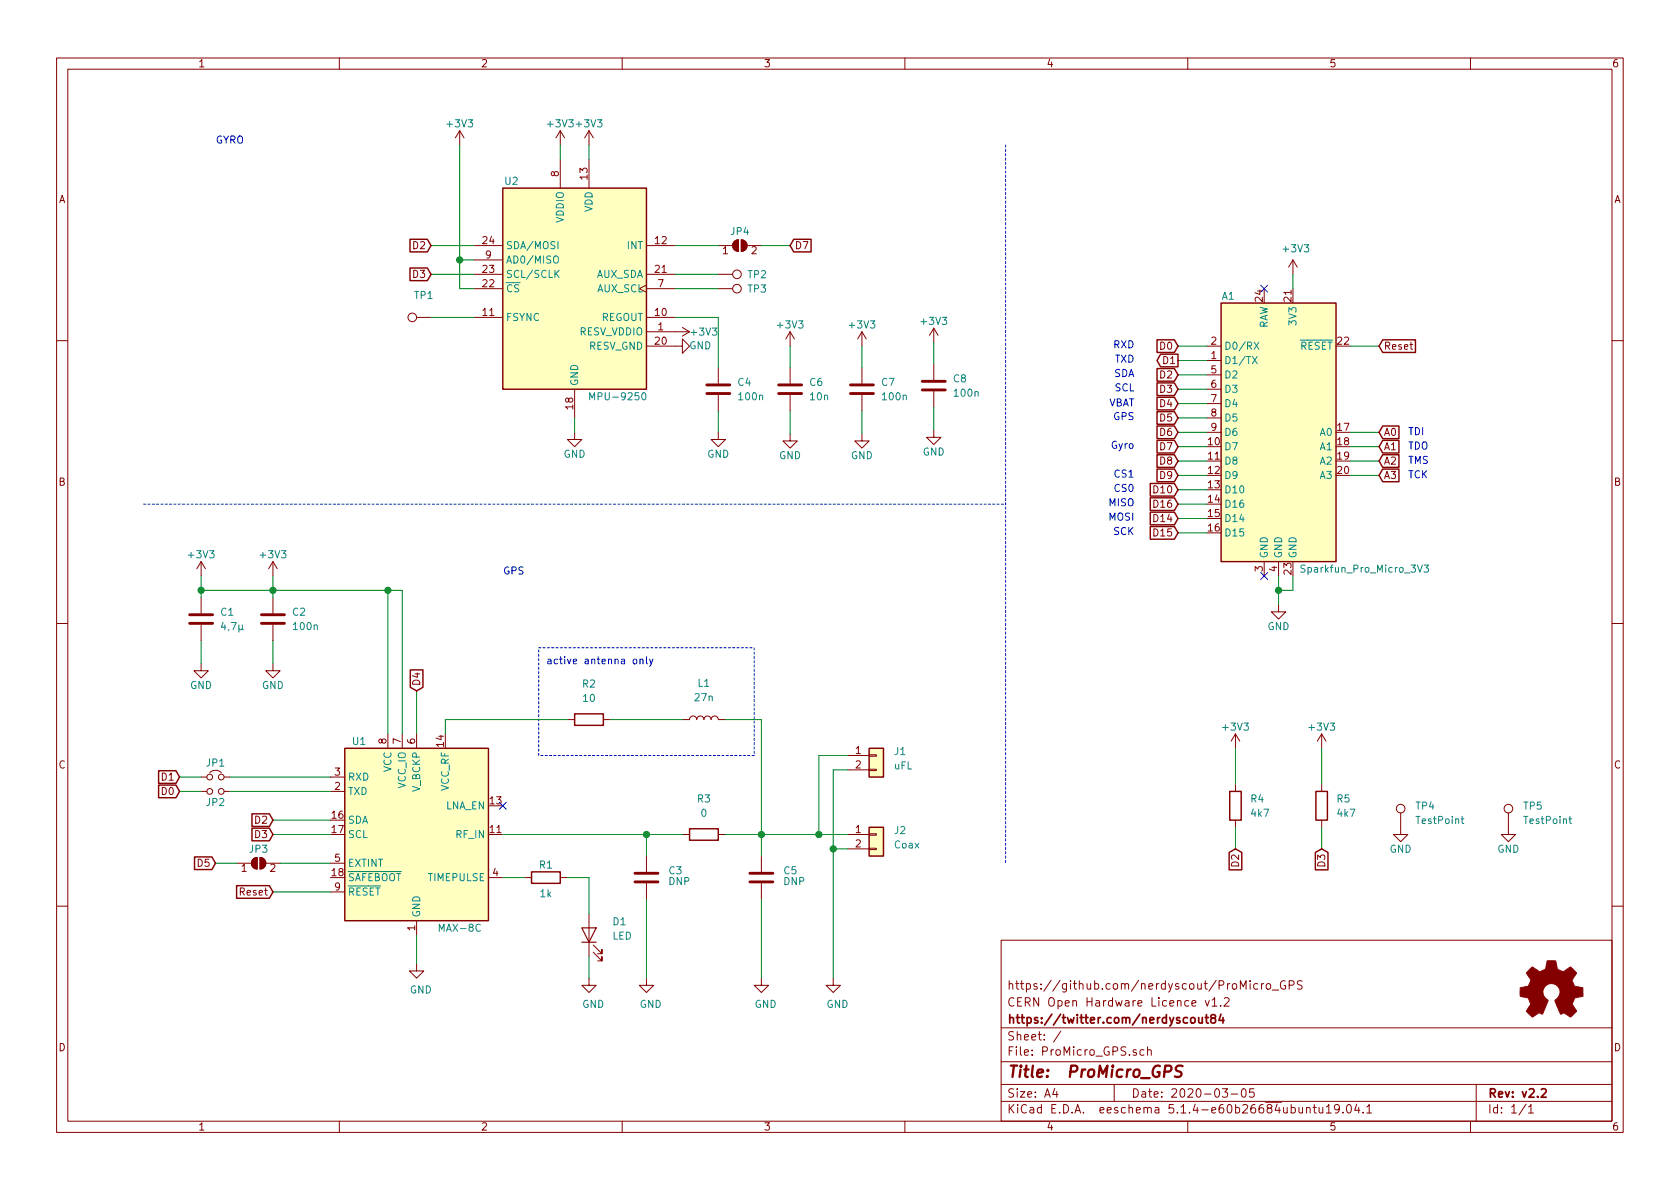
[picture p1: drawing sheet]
EESchema Schematic File Version 4
EELAYER 30 0
EELAYER END
$Descr A4 11693 8268
encoding utf-8
Sheet 1 1
Title " ProMicro_GPS"
Date "2020-03-05"
Rev "v2.2"
Comp "https://twitter.com/nerdyscout84"
Comment1 "CERN Open Hardware Licence v1.2"
Comment2 "https://github.com/nerdyscout/ProMicro_GPS"
Comment3 ""
Comment4 ""
$EndDescr
Connection ~ 1400 4100
Connection ~ 1900 4100
Connection ~ 2700 4100
Connection ~ 4500 5800
Connection ~ 5300 5800
Connection ~ 5700 5800
Connection ~ 5800 5900
NoConn ~ 3500 5600
Wire Wire Line
	1400 4100 1400 4150
Wire Wire Line
	1900 4100 1900 4150
Wire Wire Line
	1400 4000 1400 4100
Wire Wire Line
	1900 4000 1900 4100
Wire Wire Line
	2800 4100 2700 4100
Wire Wire Line
	3100 5100 3100 5000
Wire Wire Line
	5800 5900 5900 5900
Wire Wire Line
	5900 5350 5800 5350
Wire Wire Line
	1500 6000 1650 6000
Wire Wire Line
	3500 6100 3650 6100
Wire Wire Line
	4100 6100 3950 6100
Wire Wire Line
	4100 6650 4100 6800
Wire Wire Line
	4500 5800 4500 5950
Wire Wire Line
	5300 5950 5300 5800
Wire Wire Line
	1400 4450 1400 4610
Wire Wire Line
	1900 4450 1900 4610
Wire Wire Line
	2900 6500 2900 6700
Wire Wire Line
	5700 5800 5900 5800
Wire Wire Line
	5900 5250 5700 5250
Wire Wire Line
	4100 6350 4100 6100
Wire Wire Line
	4750 5800 4500 5800
Wire Wire Line
	5050 5000 5300 5000
Wire Wire Line
	5300 5800 5050 5800
Wire Wire Line
	2900 4800 2900 5100
Wire Wire Line
	1950 6000 2300 6000
Wire Wire Line
	1900 5700 2300 5700
Wire Wire Line
	1900 5800 2300 5800
Wire Wire Line
	1900 6200 2300 6200
Wire Wire Line
	5300 5800 5700 5800
Wire Wire Line
	1400 4100 1900 4100
Wire Wire Line
	4250 5000 4750 5000
Wire Wire Line
	4500 6250 4500 6800
Wire Wire Line
	5300 6250 5300 6800
Wire Wire Line
	5700 5250 5700 5800
Wire Wire Line
	5800 5350 5800 5900
Wire Wire Line
	2700 4100 1900 4100
Wire Wire Line
	5300 5000 5300 5800
Wire Wire Line
	3100 5000 3950 5000
Wire Wire Line
	5800 6800 5800 5900
Wire Wire Line
	2700 5100 2700 4100
Wire Wire Line
	2800 5100 2800 4100
Wire Wire Line
	3500 5800 4500 5800
Text GLabel 1500 6000 0    50   Input ~ 0
D5
Text GLabel 1250 5400 0    50   Input ~ 0
D1
Text GLabel 1250 5500 0    50   Input ~ 0
D0
Text GLabel 1900 5700 0    50   Input ~ 0
D2
Text GLabel 1900 5800 0    50   Input ~ 0
D3
Text GLabel 1900 6200 0    50   Input ~ 0
Reset
Text GLabel 2900 4800 1    50   Input ~ 0
D4
$Comp
L power:+3V3 #PWR01
U 1 1
P 1400 4000
F 0 "#PWR01" H 1400 3850 50  0001 C CNN
F 1 "+3V3" H 1400 4150 50  0000 C CNN
F 2 "" H 1400 4000 50  0001 C CNN
F 3 "" H 1400 4000 50  0001 C CNN
	1    1400 4000
	1    0    0    -1  
$EndComp
$Comp
L power:+3V3 #PWR03
U 1 1
P 1900 4000
F 0 "#PWR03" H 1900 3850 50  0001 C CNN
F 1 "+3V3" H 1900 4150 50  0000 C CNN
F 2 "" H 1900 4000 50  0001 C CNN
F 3 "" H 1900 4000 50  0001 C CNN
	1    1900 4000
	1    0    0    -1  
$EndComp
$Comp
L power:GND #PWR02
U 1 1
P 1400 4610
F 0 "#PWR02" H 1400 4360 50  0001 C CNN
F 1 "GND" H 1400 4460 50  0000 C CNN
F 2 "" H 1400 4610 50  0001 C CNN
F 3 "" H 1400 4610 50  0001 C CNN
	1    1400 4610
	1    0    0    -1  
$EndComp
$Comp
L power:GND #PWR04
U 1 1
P 1900 4610
F 0 "#PWR04" H 1900 4360 50  0001 C CNN
F 1 "GND" H 1900 4460 50  0000 C CNN
F 2 "" H 1900 4610 50  0001 C CNN
F 3 "" H 1900 4610 50  0001 C CNN
	1    1900 4610
	1    0    0    -1  
$EndComp
$Comp
L power:GND #PWR05
U 1 1
P 2900 6700
F 0 "#PWR05" H 2900 6450 50  0001 C CNN
F 1 "GND" H 2930 6520 50  0000 C CNN
F 2 "" H 2900 6700 50  0001 C CNN
F 3 "" H 2900 6700 50  0001 C CNN
	1    2900 6700
	1    0    0    -1  
$EndComp
$Comp
L power:GND #PWR010
U 1 1
P 4100 6800
F 0 "#PWR010" H 4100 6550 50  0001 C CNN
F 1 "GND" H 4130 6620 50  0000 C CNN
F 2 "" H 4100 6800 50  0001 C CNN
F 3 "" H 4100 6800 50  0001 C CNN
	1    4100 6800
	1    0    0    -1  
$EndComp
$Comp
L power:GND #PWR011
U 1 1
P 4500 6800
F 0 "#PWR011" H 4500 6550 50  0001 C CNN
F 1 "GND" H 4530 6620 50  0000 C CNN
F 2 "" H 4500 6800 50  0001 C CNN
F 3 "" H 4500 6800 50  0001 C CNN
	1    4500 6800
	1    0    0    -1  
$EndComp
$Comp
L power:GND #PWR015
U 1 1
P 5300 6800
F 0 "#PWR015" H 5300 6550 50  0001 C CNN
F 1 "GND" H 5330 6620 50  0000 C CNN
F 2 "" H 5300 6800 50  0001 C CNN
F 3 "" H 5300 6800 50  0001 C CNN
	1    5300 6800
	1    0    0    -1  
$EndComp
$Comp
L power:GND #PWR018
U 1 1
P 5800 6800
F 0 "#PWR018" H 5800 6550 50  0001 C CNN
F 1 "GND" H 5830 6620 50  0000 C CNN
F 2 "" H 5800 6800 50  0001 C CNN
F 3 "" H 5800 6800 50  0001 C CNN
	1    5800 6800
	1    0    0    -1  
$EndComp
$Comp
L Device:L L1
U 1 1
P 4900 5000
F 0 "L1" V 5150 5000 50  0000 C CNN
F 1 "27n" V 5050 5000 50  0000 C CNN
F 2 "Inductor_SMD:L_0402_1005Metric" H 4900 5000 50  0001 C CNN
F 3 "~" H 4900 5000 50  0001 C CNN
F 4 "DNP" H 4900 5000 50  0001 C CNN "variant"
	1    4900 5000
	0    -1   -1   0   
$EndComp
$Comp
L Device:R R1
U 1 1
P 3800 6100
F 0 "R1" V 3710 6100 50  0000 C CNN
F 1 "1k" V 3910 6100 50  0000 C CNN
F 2 "Resistor_SMD:R_0402_1005Metric" V 3730 6100 50  0001 C CNN
F 3 "~" H 3800 6100 50  0001 C CNN
F 4 "0402WGF1001TCE" H 3800 6100 50  0001 C CNN "manf#"
F 5 "C11702" H 3800 6100 50  0001 C CNN "LCSC#"
F 6 "GPS" H 3800 6100 50  0001 C CNN "variant"
	1    3800 6100
	0    1    1    0   
$EndComp
$Comp
L Device:R R2
U 1 1
P 4100 5000
F 0 "R2" V 3850 5000 50  0000 C CNN
F 1 "10" V 3950 5000 50  0000 C CNN
F 2 "Resistor_SMD:R_0402_1005Metric" V 4030 5000 50  0001 C CNN
F 3 "~" H 4100 5000 50  0001 C CNN
F 4 "DNP" H 4100 5000 50  0001 C CNN "variant"
	1    4100 5000
	0    1    1    0   
$EndComp
$Comp
L Device:R R3
U 1 1
P 4900 5800
F 0 "R3" V 4650 5800 50  0000 C CNN
F 1 "0" V 4750 5800 50  0000 C CNN
F 2 "Resistor_SMD:R_0402_1005Metric" V 4830 5800 50  0001 C CNN
F 3 "~" H 4900 5800 50  0001 C CNN
F 4 "0402WGF0000TCE" H 4900 5800 50  0001 C CNN "manf#"
F 5 "C17168" H 4900 5800 50  0001 C CNN "LCSC#"
F 6 "GPS" H 4900 5800 50  0001 C CNN "variant"
	1    4900 5800
	0    1    1    0   
$EndComp
$Comp
L Jumper:SolderJumper_2_Open JP3
U 1 1
P 1800 6000
F 0 "JP3" H 1800 6100 50  0000 C CNN
F 1 "SolderJumper_2_Open" H 1810 6150 50  0001 C CNN
F 2 "Jumper:SolderJumper-2_P1.3mm_Open_RoundedPad1.0x1.5mm" H 1800 6000 50  0001 C CNN
F 3 "~" H 1800 6000 50  0001 C CNN
F 4 "DNP" H 1800 6000 50  0001 C CNN "variant"
	1    1800 6000
	1    0    0    -1  
$EndComp
$Comp
L Device:LED D1
U 1 1
P 4100 6500
F 0 "D1" V 4190 6340 50  0000 R CNN
F 1 "LED" V 4090 6340 50  0000 R CNN
F 2 "LED_SMD:LED_0603_1608Metric" H 4100 6500 50  0001 C CNN
F 3 "~" H 4100 6500 50  0001 C CNN
F 4 "19-217/BHC-ZL1M2RY/3T" H 4100 6500 50  0001 C CNN "manf#"
F 5 "GPS" H 4100 6500 50  0001 C CNN "variant"
F 6 "C72041" H 4100 6500 50  0001 C CNN "LCSC#"
	1    4100 6500
	0    -1   -1   0   
$EndComp
$Comp
L Connector_Generic:Conn_01x02 J1
U 1 1
P 6100 5250
F 0 "J1" H 6220 5280 50  0000 L CNN
F 1 "uFL" H 6220 5180 50  0000 L CNN
F 2 "Connector_Coaxial:U.FL_Hirose_U.FL-R-SMT-1_Vertical" H 6100 5250 50  0001 C CNN
F 3 "~" H 6100 5250 50  0001 C CNN
F 4 "DNP" H 6100 5250 50  0001 C CNN "variant"
	1    6100 5250
	1    0    0    -1  
$EndComp
$Comp
L Connector_Generic:Conn_01x02 J2
U 1 1
P 6100 5800
F 0 "J2" H 6220 5830 50  0000 L CNN
F 1 "Coax" H 6220 5730 50  0000 L CNN
F 2 "Connector_Coaxial:SMA_Samtec_SMA-J-P-H-ST-EM1_EdgeMount" H 6100 5800 50  0001 C CNN
F 3 "~" H 6100 5800 50  0001 C CNN
F 4 "DNP" H 6100 5800 50  0001 C CNN "variant"
	1    6100 5800
	1    0    0    -1  
$EndComp
$Comp
L Device:C C1
U 1 1
P 1400 4300
F 0 "C1" H 1530 4350 50  0000 L CNN
F 1 "4,7µ" H 1530 4250 50  0000 L CNN
F 2 "Capacitor_SMD:C_0603_1608Metric" H 1438 4150 50  0001 C CNN
F 3 "~" H 1400 4300 50  0001 C CNN
F 4 "CL10A475KO8NNNC" H 1400 4300 50  0001 C CNN "manf#"
F 5 "C19666" H 1400 4300 50  0001 C CNN "LCSC#"
	1    1400 4300
	1    0    0    -1  
$EndComp
$Comp
L Device:C C3
U 1 1
P 4500 6100
F 0 "C3" H 4650 6150 50  0000 L CNN
F 1 "DNP" H 4650 6075 50  0000 L CNN
F 2 "Capacitor_SMD:C_0402_1005Metric" H 4538 5950 50  0001 C CNN
F 3 "~" H 4500 6100 50  0001 C CNN
F 4 "DNP" H 4500 6100 50  0001 C CNN "variant"
	1    4500 6100
	1    0    0    -1  
$EndComp
$Comp
L Device:C C5
U 1 1
P 5300 6100
F 0 "C5" H 5450 6150 50  0000 L CNN
F 1 "DNP" H 5450 6075 50  0000 L CNN
F 2 "Capacitor_SMD:C_0402_1005Metric" H 5338 5950 50  0001 C CNN
F 3 "~" H 5300 6100 50  0001 C CNN
F 4 "DNP" H 5300 6100 50  0001 C CNN "variant"
	1    5300 6100
	1    0    0    -1  
$EndComp
$Comp
L RF_GPS:MAX-8C U1
U 1 1
P 2900 5800
F 0 "U1" H 2500 6450 50  0000 C CNN
F 1 "MAX-8C" H 3200 5150 50  0000 C CNN
F 2 "RF_GPS:ublox_MAX" H 3300 5150 50  0001 C CNN
F 3 "https://www.u-blox.com/sites/default/files/MAX-8_DataSheet_%28UBX-16000093%29.pdf" H 2900 5800 50  0001 C CNN
F 4 "MAX-8C-0-10" H 2900 5800 50  0001 C CNN "manf#"
F 5 "GPS" H 2900 5800 50  0001 C CNN "variant"
	1    2900 5800
	1    0    0    -1  
$EndComp
Connection ~ 8900 4100
Wire Wire Line
	3200 2000 3300 2000
Wire Wire Line
	3900 1000 3900 1100
Wire Wire Line
	4000 2900 4000 3000
Wire Wire Line
	4100 1000 4100 1100
Wire Wire Line
	8900 4000 8900 4100
Wire Wire Line
	8900 4100 8900 4200
Wire Wire Line
	9000 1900 9000 2000
Wire Wire Line
	9000 4000 9000 4100
Wire Wire Line
	9000 4100 8900 4100
Wire Wire Line
	5500 2400 5500 2550
Wire Wire Line
	6000 2400 6000 2550
Wire Wire Line
	8600 5750 8600 5900
Wire Wire Line
	9200 5750 9200 5900
Wire Wire Line
	5500 2850 5500 3010
Wire Wire Line
	6000 2850 6000 3010
Wire Wire Line
	8200 2400 8400 2400
Wire Wire Line
	8200 2500 8400 2500
Wire Wire Line
	8200 2600 8400 2600
Wire Wire Line
	8200 2700 8400 2700
Wire Wire Line
	8200 2800 8400 2800
Wire Wire Line
	8200 2900 8400 2900
Wire Wire Line
	8200 3000 8400 3000
Wire Wire Line
	8200 3100 8400 3100
Wire Wire Line
	8200 3200 8400 3200
Wire Wire Line
	8200 3300 8400 3300
Wire Wire Line
	8200 3400 8400 3400
Wire Wire Line
	8200 3500 8400 3500
Wire Wire Line
	8200 3600 8400 3600
Wire Wire Line
	8200 3700 8400 3700
Wire Wire Line
	9400 2400 9600 2400
Wire Wire Line
	9400 3000 9600 3000
Wire Wire Line
	9400 3100 9600 3100
Wire Wire Line
	9400 3200 9600 3200
Wire Wire Line
	9400 3300 9600 3300
Wire Wire Line
	8600 5450 8600 5200
Wire Wire Line
	9200 5450 9200 5200
Wire Wire Line
	3000 1700 3300 1700
Wire Wire Line
	3000 1900 3300 1900
Wire Wire Line
	3000 2200 3300 2200
Wire Wire Line
	4700 1900 5000 1900
Wire Wire Line
	4700 2000 5000 2000
Wire Wire Line
	5000 2200 4700 2200
Wire Wire Line
	5000 2550 5000 2200
Wire Wire Line
	3200 1000 3200 1800
Wire Notes Line
	7000 1000 7000 6000
Wire Notes Line
	1000 3500 7000 3500
Text Notes 7900 2830 2    50   ~ 0
VBAT
Text Notes 9800 3030 0    50   ~ 0
TDI
Text Notes 9800 3130 0    50   ~ 0
TDO
Text Notes 9800 3230 0    50   ~ 0
TMS
Text Notes 9800 3330 0    50   ~ 0
TCK
Text GLabel 3000 1700 0    50   Input ~ 0
D2
Text GLabel 3000 1900 0    50   Input ~ 0
D3
Text GLabel 8200 2400 0    50   Input ~ 0
D0
Text GLabel 8200 2500 0    50   Output ~ 0
D1
Text GLabel 8200 2600 0    50   Input ~ 0
D2
Text GLabel 8200 2800 0    50   Input ~ 0
D4
Text GLabel 8200 2900 0    50   Input ~ 0
D5
Text GLabel 8200 3000 0    50   Input ~ 0
D6
Text GLabel 8200 3100 0    50   Input ~ 0
D7
Text GLabel 8200 3200 0    50   Input ~ 0
D8
Text GLabel 8200 3300 0    50   Input ~ 0
D9
Text GLabel 8200 3400 0    50   Input ~ 0
D10
Text GLabel 8200 3500 0    50   Input ~ 0
D16
Text GLabel 8200 3600 0    50   Input ~ 0
D14
Text GLabel 8200 3700 0    50   Input ~ 0
D15
Text GLabel 8600 5900 3    50   Input ~ 0
D2
Text GLabel 9200 5900 3    50   Input ~ 0
D3
Text GLabel 9600 2400 2    50   Input ~ 0
Reset
Text GLabel 9600 3000 2    50   Input ~ 0
A0
Text GLabel 9600 3100 2    50   Input ~ 0
A1
Text GLabel 9600 3200 2    50   Input ~ 0
A2
Text GLabel 9600 3300 2    50   Input ~ 0
A3
$Comp
L Connector:TestPoint TP1
U 1 1
P 3000 2200
F 0 "TP1" V 3150 2250 50  0000 C CNN
F 1 "FSYNC" V 3000 2420 50  0001 L CNN
F 2 "TestPoint:TestPoint_Pad_D1.0mm" H 3200 2200 50  0001 C CNN
F 3 "~" H 3200 2200 50  0001 C CNN
	1    3000 2200
	0    -1   -1   0   
$EndComp
$Comp
L Connector:TestPoint TP2
U 1 1
P 5000 1900
F 0 "TP2" V 5000 2100 50  0000 L CNN
F 1 "AUX_SDA" V 5000 2120 50  0001 L CNN
F 2 "TestPoint:TestPoint_Pad_D1.0mm" H 5200 1900 50  0001 C CNN
F 3 "~" H 5200 1900 50  0001 C CNN
	1    5000 1900
	0    1    1    0   
$EndComp
$Comp
L Connector:TestPoint TP3
U 1 1
P 5000 2000
F 0 "TP3" V 5000 2200 50  0000 L CNN
F 1 "AUX_SCL" V 5000 2220 50  0001 L CNN
F 2 "TestPoint:TestPoint_Pad_D1.0mm" H 5200 2000 50  0001 C CNN
F 3 "~" H 5200 2000 50  0001 C CNN
	1    5000 2000
	0    1    1    0   
$EndComp
$Comp
L power:+3V3 #PWR06
U 1 1
P 3200 1000
F 0 "#PWR06" H 3200 850 50  0001 C CNN
F 1 "+3V3" H 3200 1150 50  0000 C CNN
F 2 "" H 3200 1000 50  0001 C CNN
F 3 "" H 3200 1000 50  0001 C CNN
	1    3200 1000
	1    0    0    -1  
$EndComp
$Comp
L power:+3V3 #PWR07
U 1 1
P 3900 1000
F 0 "#PWR07" H 3900 850 50  0001 C CNN
F 1 "+3V3" H 3900 1150 50  0000 C CNN
F 2 "" H 3900 1000 50  0001 C CNN
F 3 "" H 3900 1000 50  0001 C CNN
	1    3900 1000
	1    0    0    -1  
$EndComp
$Comp
L power:+3V3 #PWR09
U 1 1
P 4100 1000
F 0 "#PWR09" H 4100 850 50  0001 C CNN
F 1 "+3V3" H 4100 1150 50  0000 C CNN
F 2 "" H 4100 1000 50  0001 C CNN
F 3 "" H 4100 1000 50  0001 C CNN
	1    4100 1000
	1    0    0    -1  
$EndComp
$Comp
L power:+3V3 #PWR016
U 1 1
P 5500 2400
F 0 "#PWR016" H 5500 2250 50  0001 C CNN
F 1 "+3V3" H 5500 2550 50  0000 C CNN
F 2 "" H 5500 2400 50  0001 C CNN
F 3 "" H 5500 2400 50  0001 C CNN
	1    5500 2400
	1    0    0    -1  
$EndComp
$Comp
L power:+3V3 #PWR019
U 1 1
P 6000 2400
F 0 "#PWR019" H 6000 2250 50  0001 C CNN
F 1 "+3V3" H 6000 2550 50  0000 C CNN
F 2 "" H 6000 2400 50  0001 C CNN
F 3 "" H 6000 2400 50  0001 C CNN
	1    6000 2400
	1    0    0    -1  
$EndComp
$Comp
L power:+3V3 #PWR023
U 1 1
P 8600 5200
F 0 "#PWR023" H 8600 5050 50  0001 C CNN
F 1 "+3V3" H 8600 5350 50  0000 C CNN
F 2 "" H 8600 5200 50  0001 C CNN
F 3 "" H 8600 5200 50  0001 C CNN
	1    8600 5200
	1    0    0    -1  
$EndComp
$Comp
L power:+3V3 #PWR025
U 1 1
P 9000 1900
F 0 "#PWR025" H 9000 1750 50  0001 C CNN
F 1 "+3V3" H 9020 2080 50  0000 C CNN
F 2 "" H 9000 1900 50  0001 C CNN
F 3 "" H 9000 1900 50  0001 C CNN
	1    9000 1900
	1    0    0    -1  
$EndComp
$Comp
L power:GND #PWR08
U 1 1
P 4000 3000
F 0 "#PWR08" H 4000 2750 50  0001 C CNN
F 1 "GND" H 4000 2850 50  0000 C CNN
F 2 "" H 4000 3000 50  0001 C CNN
F 3 "" H 4000 3000 50  0001 C CNN
	1    4000 3000
	1    0    0    -1  
$EndComp
$Comp
L power:GND #PWR013
U 1 1
P 4700 2400
F 0 "#PWR013" H 4700 2150 50  0001 C CNN
F 1 "GND" V 4700 2225 50  0000 C CNN
F 2 "" H 4700 2400 50  0001 C CNN
F 3 "" H 4700 2400 50  0001 C CNN
	1    4700 2400
	0    -1   -1   0   
$EndComp
$Comp
L power:GND #PWR017
U 1 1
P 5500 3010
F 0 "#PWR017" H 5500 2760 50  0001 C CNN
F 1 "GND" H 5500 2860 50  0000 C CNN
F 2 "" H 5500 3010 50  0001 C CNN
F 3 "" H 5500 3010 50  0001 C CNN
	1    5500 3010
	1    0    0    -1  
$EndComp
$Comp
L power:GND #PWR020
U 1 1
P 6000 3010
F 0 "#PWR020" H 6000 2760 50  0001 C CNN
F 1 "GND" H 6000 2860 50  0000 C CNN
F 2 "" H 6000 3010 50  0001 C CNN
F 3 "" H 6000 3010 50  0001 C CNN
	1    6000 3010
	1    0    0    -1  
$EndComp
$Comp
L power:GND #PWR024
U 1 1
P 8900 4200
F 0 "#PWR024" H 8900 3950 50  0001 C CNN
F 1 "GND" H 8900 4050 50  0000 C CNN
F 2 "" H 8900 4200 50  0001 C CNN
F 3 "" H 8900 4200 50  0001 C CNN
	1    8900 4200
	1    0    0    -1  
$EndComp
$Comp
L Device:R R5
U 1 1
P 9200 5600
F 0 "R5" H 9300 5650 50  0000 L CNN
F 1 "4k7" H 9300 5550 50  0000 L CNN
F 2 "Resistor_SMD:R_0402_1005Metric" V 9130 5600 50  0001 C CNN
F 3 "~" H 9200 5600 50  0001 C CNN
F 4 "DNP" H 9200 5600 50  0001 C CNN "variant"
F 5 "0402WGF4701TCE" H 9200 5600 50  0001 C CNN "manf#"
F 6 "C25900" H 9200 5600 50  0001 C CNN "LCSC#"
	1    9200 5600
	1    0    0    -1  
$EndComp
$Comp
L Device:C C4
U 1 1
P 5000 2700
F 0 "C4" H 5130 2750 50  0000 L CNN
F 1 "100n" H 5130 2650 50  0000 L CNN
F 2 "Capacitor_SMD:C_0402_1005Metric" H 5038 2550 50  0001 C CNN
F 3 "~" H 5000 2700 50  0001 C CNN
F 4 "CL05B104KO5NNNC" H 5000 2700 50  0001 C CNN "manf#"
F 5 "GYRO" H 5000 2700 50  0001 C CNN "variant"
F 6 "C1525" H 5000 2700 50  0001 C CNN "LCSC#"
	1    5000 2700
	1    0    0    -1  
$EndComp
$Comp
L Device:C C6
U 1 1
P 5500 2700
F 0 "C6" H 5630 2750 50  0000 L CNN
F 1 "10n" H 5630 2650 50  0000 L CNN
F 2 "Capacitor_SMD:C_0402_1005Metric" H 5538 2550 50  0001 C CNN
F 3 "~" H 5500 2700 50  0001 C CNN
F 4 "CL05B103KB5NNNC" H 5500 2700 50  0001 C CNN "manf#"
F 5 "GYRO" H 5500 2700 50  0001 C CNN "variant"
F 6 "C15195" H 5500 2700 50  0001 C CNN "LCSC#"
	1    5500 2700
	1    0    0    -1  
$EndComp
$Comp
L Graphic:Logo_Open_Hardware_Small LOGO1
U 1 1
P 10800 6900
F 0 "LOGO1" H 10800 7175 50  0001 C CNN
F 1 "Logo_Open_Hardware_Small" H 10800 6675 50  0001 C CNN
F 2 "Symbol:OSHW-Logo2_9.8x8mm_SilkScreen" H 10800 6900 50  0001 C CNN
F 3 "~" H 10800 6900 50  0001 C CNN
	1    10800 6900
	1    0    0    -1  
$EndComp
$Comp
L MCU_Module:Sparkfun_Pro_Micro_3V3 A1
U 1 1
P 8900 3000
F 0 "A1" H 8550 3950 50  0000 C CNN
F 1 "Sparkfun_Pro_Micro_3V3" H 9500 2050 50  0000 C CNN
F 2 "Module:Sparkfun_Pro_Micro" H 8900 3000 50  0001 C CIN
F 3 "https://www.sparkfun.com/products/12587" H 8900 2000 50  0001 C CNN
F 4 "DNP" H 8900 3000 50  0001 C CNN "variant"
	1    8900 3000
	1    0    0    -1  
$EndComp
$Comp
L power:+3V3 #PWR026
U 1 1
P 9200 5200
F 0 "#PWR026" H 9200 5050 50  0001 C CNN
F 1 "+3V3" H 9200 5350 50  0000 C CNN
F 2 "" H 9200 5200 50  0001 C CNN
F 3 "" H 9200 5200 50  0001 C CNN
	1    9200 5200
	1    0    0    -1  
$EndComp
Text GLabel 8200 2700 0    50   Input ~ 0
D3
Text Notes 7900 2725 2    50   ~ 0
SCL
Text Notes 7900 2625 2    50   ~ 0
SDA
Text Notes 7900 2525 2    50   ~ 0
TXD
Text Notes 7900 2425 2    50   ~ 0
RXD
Text Notes 7900 3725 2    50   ~ 0
SCK
Text Notes 7900 3625 2    50   ~ 0
MOSI
Text Notes 7900 3525 2    50   ~ 0
MISO
Text Notes 7900 3425 2    50   ~ 0
CS0
Text Notes 7900 3325 2    50   ~ 0
CS1
Wire Wire Line
	3300 1800 3200 1800
Connection ~ 3200 1800
Wire Wire Line
	3200 1800 3200 2000
NoConn ~ 8800 2000
NoConn ~ 8800 4000
$Comp
L Sensor_Motion:MPU-9250 U2
U 1 1
P 4000 2000
F 0 "U2" H 3560 2750 50  0000 C CNN
F 1 "MPU-9250" H 4300 1250 50  0000 C CNN
F 2 "Sensor_Motion:InvenSense_QFN-24_3x3mm_P0.4mm" H 4000 1000 50  0001 C CNN
F 3 "https://store.invensense.com/datasheets/invensense/MPU9250REV1.0.pdf" H 4000 1850 50  0001 C CNN
F 4 "MPU-9250" H 4000 2000 50  0001 C CNN "manf#"
F 5 "GYRO" H 4000 2000 50  0001 C CNN "variant"
F 6 "C71459" H 4000 2000 50  0001 C CNN "LCSC#"
	1    4000 2000
	1    0    0    -1  
$EndComp
Text GLabel 5500 1700 2    50   Input ~ 0
D7
Wire Wire Line
	4700 1700 5000 1700
Text Notes 7900 3125 2    50   ~ 0
Gyro
$Comp
L Jumper:SolderJumper_2_Open JP4
U 1 1
P 5150 1700
F 0 "JP4" H 5150 1800 50  0000 C CNN
F 1 "SolderJumper_2_Open" H 5160 1850 50  0001 C CNN
F 2 "Jumper:SolderJumper-2_P1.3mm_Open_RoundedPad1.0x1.5mm" H 5150 1700 50  0001 C CNN
F 3 "~" H 5150 1700 50  0001 C CNN
F 4 "DNP" H 5150 1700 50  0001 C CNN "variant"
	1    5150 1700
	1    0    0    -1  
$EndComp
Wire Wire Line
	5500 1700 5300 1700
Wire Wire Line
	6500 2375 6500 2525
Wire Wire Line
	6500 2825 6500 2985
$Comp
L power:+3V3 #PWR021
U 1 1
P 6500 2375
F 0 "#PWR021" H 6500 2225 50  0001 C CNN
F 1 "+3V3" H 6500 2525 50  0000 C CNN
F 2 "" H 6500 2375 50  0001 C CNN
F 3 "" H 6500 2375 50  0001 C CNN
	1    6500 2375
	1    0    0    -1  
$EndComp
$Comp
L power:GND #PWR022
U 1 1
P 6500 2985
F 0 "#PWR022" H 6500 2735 50  0001 C CNN
F 1 "GND" H 6500 2835 50  0000 C CNN
F 2 "" H 6500 2985 50  0001 C CNN
F 3 "" H 6500 2985 50  0001 C CNN
	1    6500 2985
	1    0    0    -1  
$EndComp
Text Notes 7900 2925 2    50   ~ 0
GPS
$Comp
L power:+3V3 #PWR012
U 1 1
P 4700 2300
F 0 "#PWR012" H 4700 2150 50  0001 C CNN
F 1 "+3V3" V 4700 2500 50  0000 C CNN
F 2 "" H 4700 2300 50  0001 C CNN
F 3 "" H 4700 2300 50  0001 C CNN
	1    4700 2300
	0    1    1    0   
$EndComp
$Comp
L power:GND #PWR014
U 1 1
P 5000 3000
F 0 "#PWR014" H 5000 2750 50  0001 C CNN
F 1 "GND" H 5000 2850 50  0000 C CNN
F 2 "" H 5000 3000 50  0001 C CNN
F 3 "" H 5000 3000 50  0001 C CNN
	1    5000 3000
	1    0    0    -1  
$EndComp
Wire Wire Line
	5000 2850 5000 3000
$Comp
L Connector:TestPoint TP4
U 1 1
P 9750 5750
F 0 "TP4" H 9850 5900 50  0000 L CNN
F 1 "TestPoint" H 9850 5800 50  0000 L CNN
F 2 "TestPoint:TestPoint_Pad_1.5x1.5mm" H 9950 5750 50  0001 C CNN
F 3 "~" H 9950 5750 50  0001 C CNN
	1    9750 5750
	1    0    0    -1  
$EndComp
$Comp
L Connector:TestPoint TP5
U 1 1
P 10500 5750
F 0 "TP5" H 10600 5900 50  0000 L CNN
F 1 "TestPoint" H 10600 5800 50  0000 L CNN
F 2 "TestPoint:TestPoint_Pad_1.5x1.5mm" H 10700 5750 50  0001 C CNN
F 3 "~" H 10700 5750 50  0001 C CNN
	1    10500 5750
	1    0    0    -1  
$EndComp
$Comp
L power:GND #PWR027
U 1 1
P 9750 5750
F 0 "#PWR027" H 9750 5500 50  0001 C CNN
F 1 "GND" H 9750 5600 50  0000 C CNN
F 2 "" H 9750 5750 50  0001 C CNN
F 3 "" H 9750 5750 50  0001 C CNN
	1    9750 5750
	1    0    0    -1  
$EndComp
$Comp
L power:GND #PWR028
U 1 1
P 10500 5750
F 0 "#PWR028" H 10500 5500 50  0001 C CNN
F 1 "GND" H 10500 5600 50  0000 C CNN
F 2 "" H 10500 5750 50  0001 C CNN
F 3 "" H 10500 5750 50  0001 C CNN
	1    10500 5750
	1    0    0    -1  
$EndComp
Text Notes 1500 1000 0    50   ~ 0
GYRO
Text Notes 3500 4000 0    50   ~ 0
GPS
$Comp
L Device:Jumper_NO_Small JP2
U 1 1
P 1500 5500
F 0 "JP2" H 1500 5425 50  0000 C CNN
F 1 "Jumper_NO_Small" H 1525 5600 50  0001 C CNN
F 2 "Jumper:SolderJumper-2_P1.3mm_Open_RoundedPad1.0x1.5mm" H 1500 5500 50  0001 C CNN
F 3 "~" H 1500 5500 50  0001 C CNN
F 4 "DNP" H 1500 5500 50  0001 C CNN "variant"
	1    1500 5500
	1    0    0    -1  
$EndComp
Wire Wire Line
	1600 5500 2300 5500
Wire Wire Line
	1250 5500 1400 5500
$Comp
L Device:Jumper_NC_Small JP1
U 1 1
P 1500 5400
F 0 "JP1" H 1500 5500 50  0000 C CNN
F 1 "Jumper_NC_Small" H 1525 5525 50  0001 C CNN
F 2 "Jumper:SolderJumper-2_P1.3mm_Bridged_RoundedPad1.0x1.5mm" H 1500 5400 50  0001 C CNN
F 3 "~" H 1500 5400 50  0001 C CNN
F 4 "DNP" H 1500 5400 50  0001 C CNN "variant"
	1    1500 5400
	1    0    0    -1  
$EndComp
Wire Wire Line
	1250 5400 1400 5400
Wire Wire Line
	1600 5400 2300 5400
Wire Notes Line
	3750 5250 3750 4500
Wire Notes Line
	3750 4500 5250 4500
Wire Notes Line
	5250 4500 5250 5250
Wire Notes Line
	5250 5250 3750 5250
Text Notes 3800 4625 0    50   ~ 0
active antenna only
$Comp
L Device:R R4
U 1 1
P 8600 5600
F 0 "R4" H 8700 5650 50  0000 L CNN
F 1 "4k7" H 8700 5550 50  0000 L CNN
F 2 "Resistor_SMD:R_0402_1005Metric" V 8530 5600 50  0001 C CNN
F 3 "~" H 8600 5600 50  0001 C CNN
F 4 "DNP" H 8600 5600 50  0001 C CNN "variant"
F 5 "0402WGF4701TCE" H 8600 5600 50  0001 C CNN "manf#"
F 6 "C25900" H 8600 5600 50  0001 C CNN "LCSC#"
	1    8600 5600
	1    0    0    -1  
$EndComp
$Comp
L Device:C C7
U 1 1
P 6000 2700
F 0 "C7" H 6130 2750 50  0000 L CNN
F 1 "100n" H 6130 2650 50  0000 L CNN
F 2 "Capacitor_SMD:C_0402_1005Metric" H 6038 2550 50  0001 C CNN
F 3 "~" H 6000 2700 50  0001 C CNN
F 4 "CL05B104KO5NNNC" H 6000 2700 50  0001 C CNN "manf#"
F 5 "GYRO" H 6000 2700 50  0001 C CNN "variant"
F 6 "C1525" H 6000 2700 50  0001 C CNN "LCSC#"
	1    6000 2700
	1    0    0    -1  
$EndComp
$Comp
L Device:C C8
U 1 1
P 6500 2675
F 0 "C8" H 6630 2725 50  0000 L CNN
F 1 "100n" H 6630 2625 50  0000 L CNN
F 2 "Capacitor_SMD:C_0402_1005Metric" H 6538 2525 50  0001 C CNN
F 3 "~" H 6500 2675 50  0001 C CNN
F 4 "CL05B104KO5NNNC" H 6500 2675 50  0001 C CNN "manf#"
F 5 "GYRO" H 6500 2675 50  0001 C CNN "variant"
F 6 "C1525" H 6500 2675 50  0001 C CNN "LCSC#"
	1    6500 2675
	1    0    0    -1  
$EndComp
$Comp
L Device:C C2
U 1 1
P 1900 4300
F 0 "C2" H 2030 4350 50  0000 L CNN
F 1 "100n" H 2030 4250 50  0000 L CNN
F 2 "Capacitor_SMD:C_0402_1005Metric" H 1938 4150 50  0001 C CNN
F 3 "~" H 1900 4300 50  0001 C CNN
F 4 "CL05B104KO5NNNC" H 1900 4300 50  0001 C CNN "manf#"
F 5 "GYRO" H 1900 4300 50  0001 C CNN "variant"
F 6 "C1525" H 1900 4300 50  0001 C CNN "LCSC#"
	1    1900 4300
	1    0    0    -1  
$EndComp
$EndSCHEMATC
